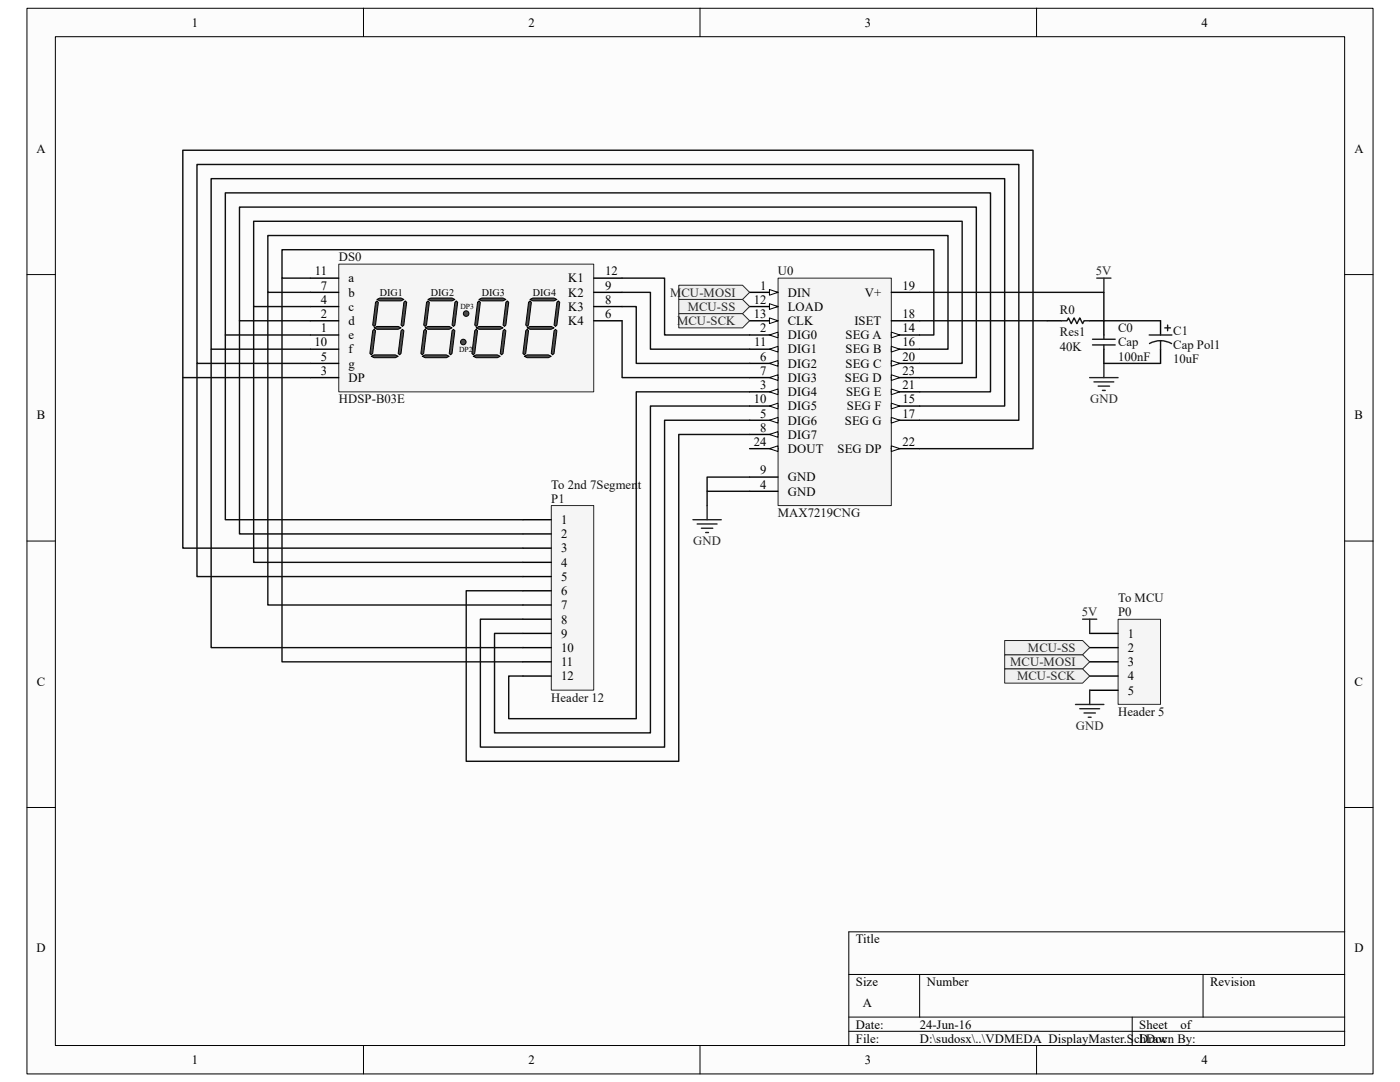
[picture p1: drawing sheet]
# Altium project VDMEDA_DisplayMaster.PrjPCB
1 sheet, 7 parts. Net scope: flat (ports and power ports of the same name join across sheets).
Board file: VDMEDA_DisplayMaster.PcbDoc

## Sheet VDMEDA_DisplayMaster.SchDoc
size A

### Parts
C0  Cap  value 100nF  [RAD-0.3]
C1  Cap Pol1  value 10uF  [RB7.6-15]
DS0  HDSP-B03E  [B-88]
P0  Header 5  [HDR1X5]
P1  Header 12  [HDR1X12]
R0  Res1  value 40K  [AXIAL-0.3]
U0  MAX7219CNG  [NG24A]

### Ports
MCU-MOSI (out), MCU-SCK (out), MCU-SS (out)

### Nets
5V: C0.2 C1.1 P0.1 R0.2 U0.19(V+)
GND: C0.1 C1.2 P0.5 U0.4(GND) U0.9(GND)
NetDS0_1: DS0.1(e) P1.1 U0.21(SEG_E)
NetDS0_2: DS0.2(d) P1.2 U0.23(SEG_D)
NetDS0_3: DS0.3(DP) P1.3 U0.22(SEG_DP)
NetDS0_4: DS0.4(c) P1.4 U0.20(SEG_C)
NetDS0_5: DS0.5(g) P1.5 U0.17(SEG_G)
NetDS0_6: DS0.6(K4) U0.7(DIG3)
NetDS0_7: DS0.7(b) P1.7 U0.16(SEG_B)
NetDS0_8: DS0.8(K3) U0.6(DIG2)
NetDS0_9: DS0.9(K2) U0.11(DIG1)
NetDS0_10: DS0.10(f) P1.10 U0.15(SEG_F)
NetDS0_11: DS0.11(a) P1.11 U0.14(SEG_A)
NetDS0_12: DS0.12(K1) U0.2(DIG0)
NetP0_2: P0.2 U0.12(LOAD) ; port MCU-SS
NetP0_3: P0.3 U0.1(DIN) ; port MCU-MOSI
NetP0_4: P0.4 U0.13(CLK) ; port MCU-SCK
NetP1_6: P1.6 U0.8(DIG7)
NetP1_8: P1.8 U0.5(DIG6)
NetP1_9: P1.9 U0.10(DIG5)
NetP1_12: P1.12 U0.3(DIG4)
NetR0_1: R0.1 U0.18(ISET)

Not connected (* = marked no-connect by the designer): U0 24(DOUT)

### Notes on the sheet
- (near P1) To 2nd 7Segment
- (near P0) To MCU
